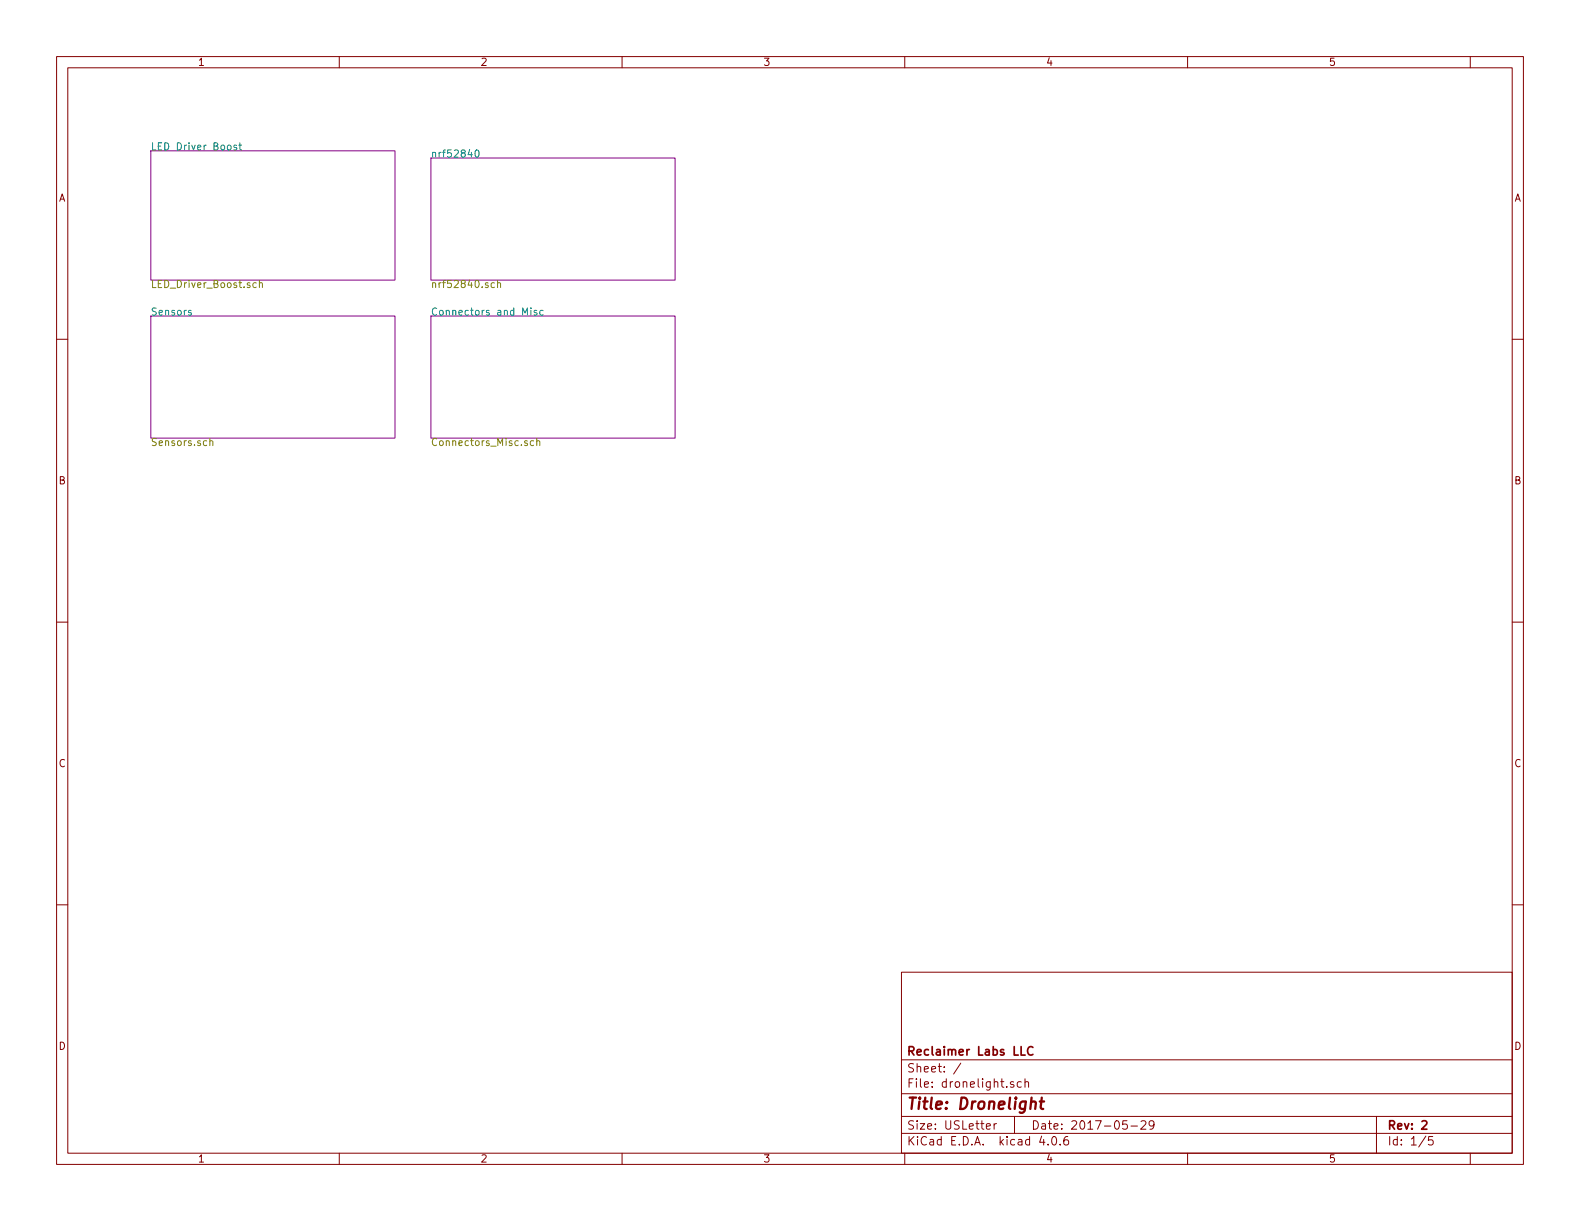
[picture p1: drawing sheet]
<svg xmlns="http://www.w3.org/2000/svg" width="279mm" height="216mm" viewBox="0 0 279 216" stroke-linecap="round" stroke-linejoin="round" font-family="sans-serif">
<g fill="none" stroke="#840000" stroke-width=".18">
<path d="M10 10h259.4v195.9h-259.4zM12 12h255.4v191.9h-255.4zM60 10v2M110 10v2M160 10v2M210 10v2M260 10v2M10 60h2M267.4 60h2M10 110h2M267.4 110h2M10 160h2"/>
<path d="M267.4 160h2M159.4 171.9h108v32h-108zM159.4 197.4h108M159.4 193.4h108M159.4 187.4h108M169.9 188l-1.3 1.9M174.4 199.2l.7-.2v-.2l-.4-.1-.3 .2 .1 .7h.6M175.8 198.7v1M176.2 198.7l-.4 .3M179.2 191.3a.37 .37 0 0 0-.5 .2v.2l.5 .1 .1 .2-.2 .3-.4-.1M179.4 197.4v3M180.6 191.3h-.4l-.3 .2 .1 .6 .2 .2 .4-.1"/>
<path d="M181.3 191.4l.2-.1h.3l.1 1M181.3 190.8v1.5M199.3 198.2h-.7l-.1 .7 .2-.1h.5l.2 .2-.1 .5-.2 .2-.6-.2M200 199.1h1.1M201.8 198.3l.2-.1h.4l.2 .4-.9 1.1h.9M204.1 198.8l-.3 .3h-.3l-.3-.3v-.3l.2-.3h.4l.2 .1a1.19 1.19 0 0 1-.2 1.3l-.4 .1M243.4 197.4v6.5M60 203.9v2M110 203.9v2M159.4 200.4h108M160 203.9v2M184.2 200.9l-.4 1.1h1"/>
<path d="M185.3 202.3v.2M186.1 201.1l.2-.1a.81 .81 0 0 1 .6 .6 .81 .81 0 0 1-.3 .8l-.1 .1a.79 .79 0 0 1-.4-1.4zM187.5 202.3v.2M188.8 201a.59 .59 0 0 0-.7 .6l.1 .7 .2 .2 .5-.2 .1-.5-.2-.2-.4-.1-.3 .3M210 203.9v2M252.1 200.9l-1.2 1.9M253.4 201h-.7l-.1 .7 .2-.2 .5 .1 .1 .2v.5l-.2 .2-.6-.2M260 203.9v2"/>
</g>
<path d="M180.6 185.1v1.5h.7M182.7 185.2a.7 .7 0 0 0-1 .2 .7 .7 0 0 0 .2 1 .55 .55 0 0 0 .8 0M251.5 198.3l.2-.1h.3l.3 .4-.9 1.1h.9" fill="none" stroke="#840000" stroke-width=".3"/>
<path d="M182.3 194.9a.52 .52 0 0 1 .9 .1l-.1 1.1M183.9 194.8h.7M184.2 194.1l-.2 1.7 .1 .2 .4 .1" fill="none" stroke="#840000" stroke-width=".41"/>
<path d="M26.7 26.7h43.1v22.8h-43.1zM76.2 27.9h43.2v21.6h-43.2zM26.7 55.9h43.1v21.6h-43.1zM76.2 55.9h43.2v21.6h-43.2z" fill="none" stroke="#840084" stroke-width=".18"/>
<path d="M41.8 25.7h-.3l-.1 .1v.2l.4 .1v.3h-.4M42.2 25.7h.5M42.4 25.2v1.1l.3 .2M84.1 26.6l.2-.1a.67 .67 0 0 1 .4 .7 .67 .67 0 0 1-.4 .6l-.2-.1-.1-.4zM33.8 54.9h-.3l-.2 .1 .1 .2 .4 .1v.4h-.5M93.9 54.5v.1M93.9 54.9v.8M94.9 54.9h-.3l-.2 .1 .1 .2 .4 .1v.4h-.5M96 54.9h-.3l-.2 .2 .1 .6h.4" fill="none" stroke="#008484" stroke-width=".18"/>
<path d="M45.3 50.1l-.3-.1-.3 .2 .1 .6h.5M45.9 50.1l.2-.1 .3 .1v.8M45.9 49.6v1.3M87.4 50.1l-.3-.1-.3 .2 .1 .6h.5M88 50.1l.2-.1 .3 .1v.8M88 49.6v1.3M37.1 78.1l.2-.2 .3 .1v.8M37.1 77.5v1.3M94.4 78l-.4-.1-.2 .3 .1 .5h.5M94.9 78.1l.2-.2 .3 .1 .1 .8M94.9 77.5v1.3" fill="none" stroke="#848400" stroke-width=".18"/>
<text font-size="2.8" fill="#840000" x="160.4" y="196.2">Title: Dronelight</text>
<g font-size="2.1" fill="#840000">
<text x="160.4" y="189.6">Sheet: /</text>
<text x="160.4" y="186.6">Reclaimer Labs LLC</text>
<text x="160.4" y="192.3">File: dronelight.sch</text>
<text x="160.4" y="202.5">KiCad E.D.A. kicad 4.0.6</text>
<text x="160.4" y="199.7">Size: USLetter</text>
<text x="182.4" y="199.7">Date: 2017-05-29</text>
<text x="245.4" y="199.7">Rev: 2</text>
<text x="245.4" y="202.5">Id: 1/5</text>
</g>
<g font-size="1.8" fill="#840000">
<text x="35" y="11.6">1</text>
<text x="85" y="11.6">2</text>
<text x="135" y="11.6">3</text>
<text x="185" y="11.6">4</text>
<text x="235" y="11.6">5</text>
<text x="10.4" y="35.6">A</text>
<text x="267.8" y="35.6">A</text>
<text x="10.4" y="85.6">B</text>
<text x="267.8" y="85.6">B</text>
<text x="10.4" y="135.6">C</text>
<text x="267.8" y="135.6">C</text>
<text x="10.4" y="185.6">D</text>
<text x="267.8" y="185.6">D</text>
<text x="35" y="205.5">1</text>
<text x="85" y="205.5">2</text>
<text x="135" y="205.5">3</text>
<text x="185" y="205.5">4</text>
<text x="235" y="205.5">5</text>
</g>
<g font-size="1.8" fill="#008484">
<text x="26.7" y="26.6">LED Driver Boost</text>
<text x="76.2" y="27.8">nrf52840</text>
<text x="26.7" y="55.8">Sensors</text>
<text x="76.2" y="55.8">Connectors and Misc</text>
</g>
<g font-size="1.8" fill="#848400">
<text x="26.7" y="50.9">LED_Driver_Boost.sch</text>
<text x="76.2" y="50.9">nrf52840.sch</text>
<text x="26.7" y="78.8">Sensors.sch</text>
<text x="76.2" y="78.8">Connectors_Misc.sch</text>
</g>
</svg>
